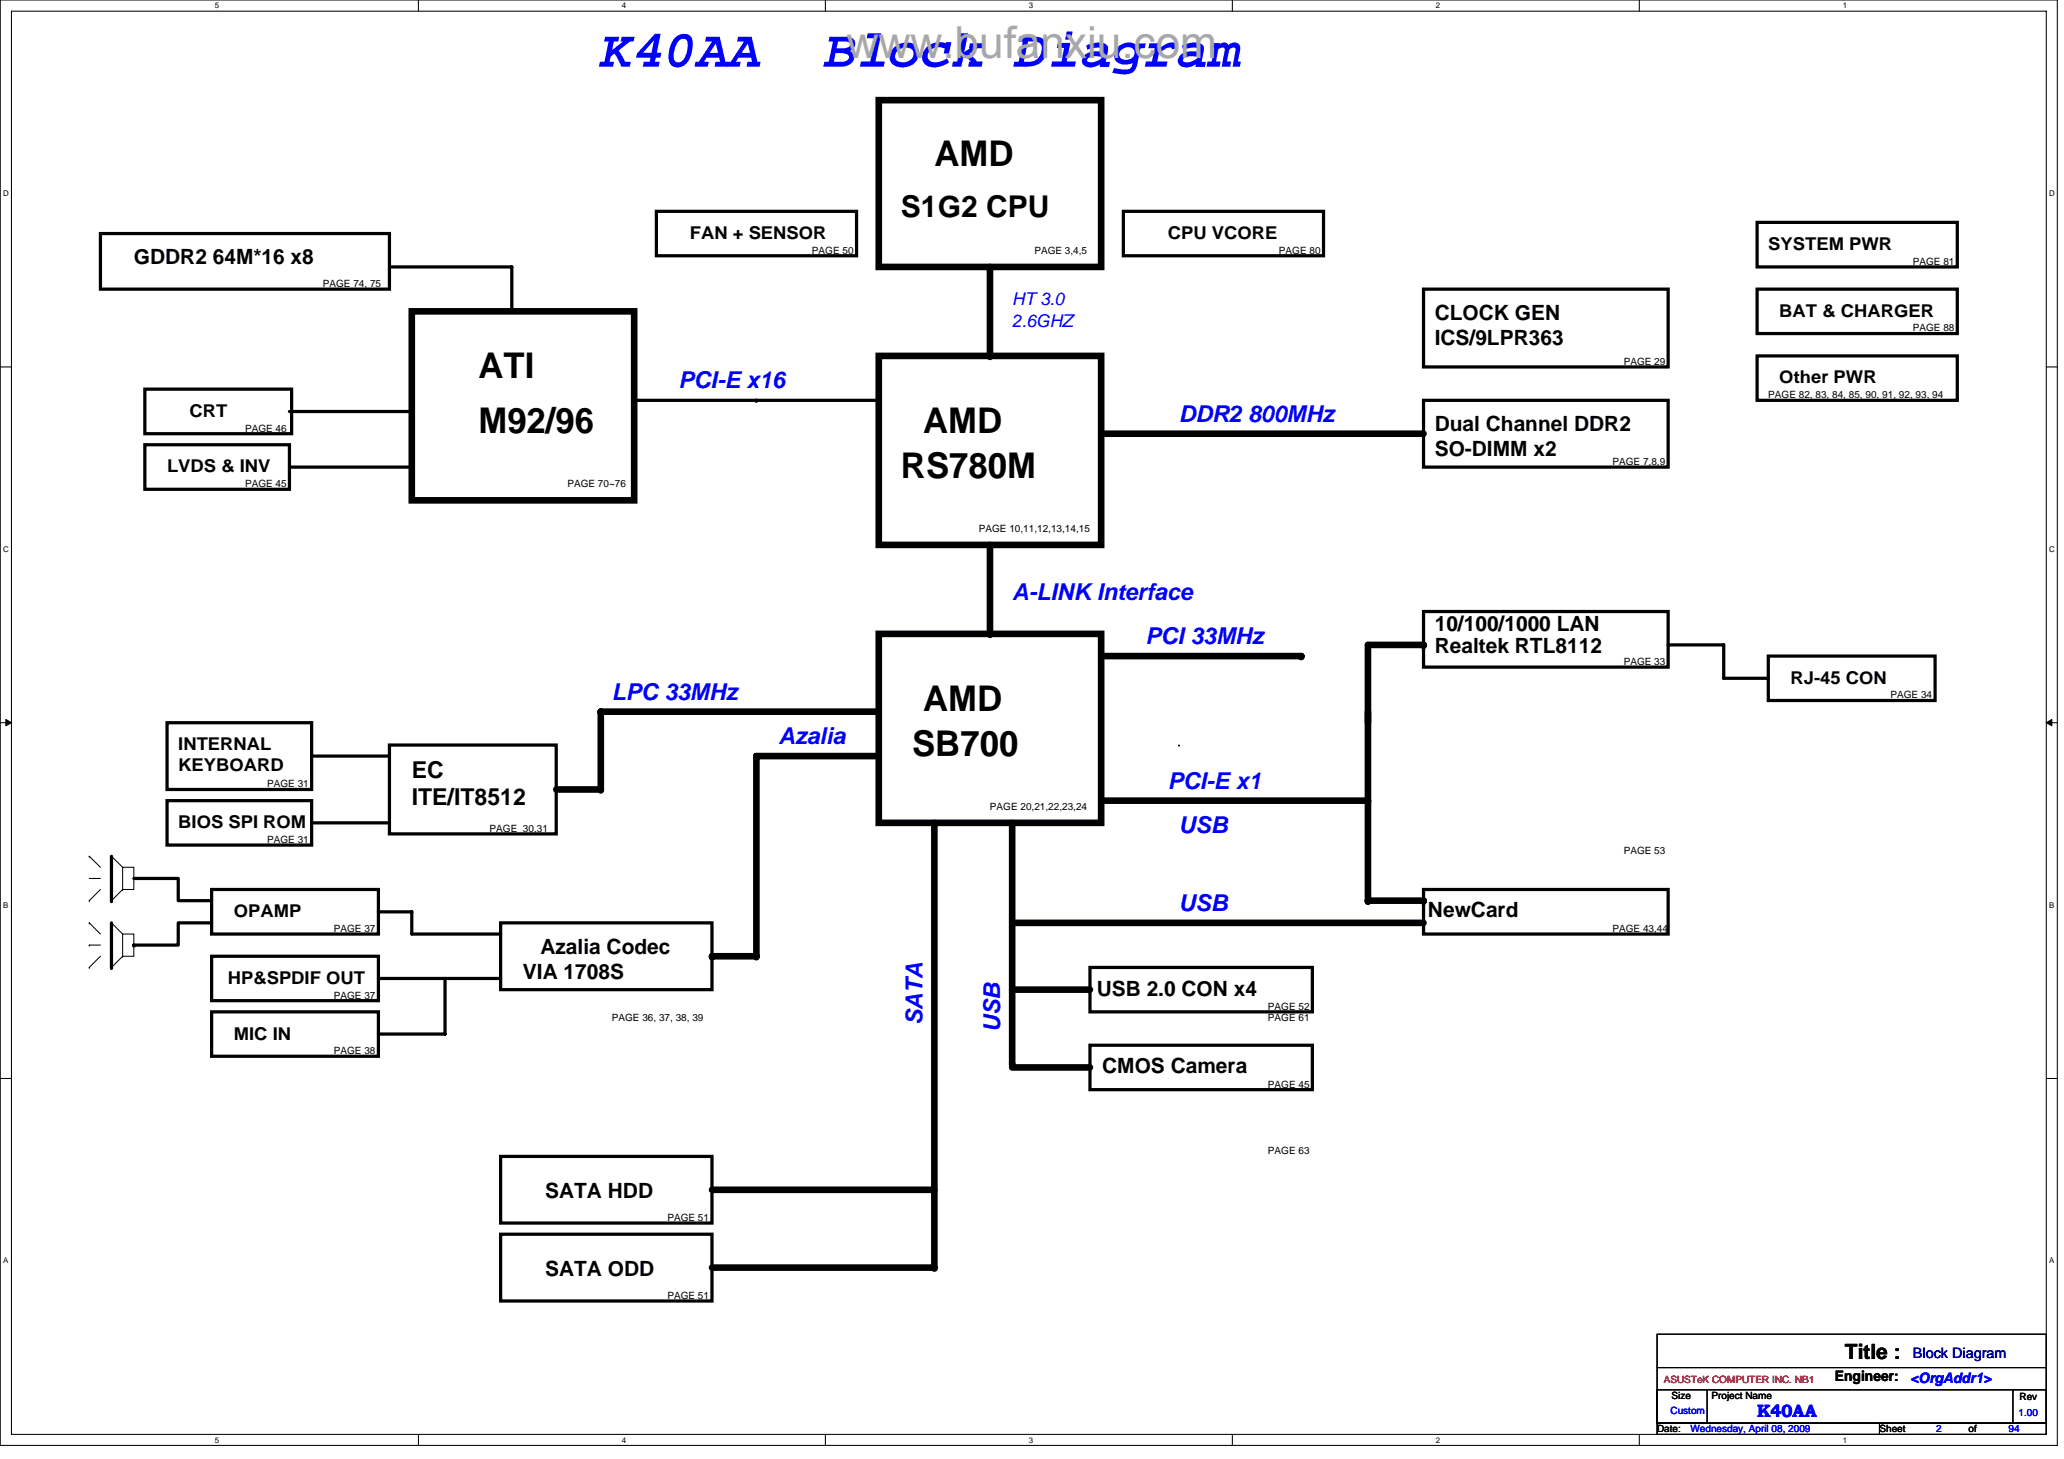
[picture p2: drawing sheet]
<svg xmlns="http://www.w3.org/2000/svg" width="297mm" height="210mm" viewBox="0 0 297 210" stroke-linecap="round" stroke-linejoin="round" font-family="sans-serif">
<path d="M0 0h296.1v208h-296.1zM1.6 1.6h292.9v204.8h-292.9z" fill="none" stroke="#000" stroke-width=".15"/>
<g fill="#fff">
<path d="M30.9 .2h.6v1.2h-.6z"/>
<path d="M30.9 206.6h.6v1.3h-.6z"/>
</g>
<path d="M60.2 0v1.6M60.2 206.4v1.6" fill="none" stroke="#000" stroke-width=".15"/>
<g fill="#fff">
<path d="M89.5 .2h.6v1.2h-.6z"/>
<path d="M89.5 206.6h.6v1.3h-.6z"/>
</g>
<path d="M118.8 0v1.6M118.8 206.4v1.6" fill="none" stroke="#000" stroke-width=".15"/>
<g fill="#fff">
<path d="M148.1 .2h.6v1.2h-.6z"/>
<path d="M148.1 206.6h.6v1.3h-.6z"/>
</g>
<path d="M177.4 0v1.6M177.4 206.4v1.6" fill="none" stroke="#000" stroke-width=".15"/>
<g fill="#fff">
<path d="M206.6 .2h.6v1.2h-.6z"/>
<path d="M206.6 206.6h.6v1.3h-.6z"/>
</g>
<path d="M235.9 0v1.6M235.9 206.4v1.6" fill="none" stroke="#000" stroke-width=".15"/>
<g fill="#fff">
<path d="M265.2 .2h.6v1.2h-.6z"/>
<path d="M265.2 206.6h.6v1.3h-.6z"/>
<path d="M.4 27.2h.8v1.3h-.8z"/>
<path d="M294.9 27.2h.8v1.3h-.8z"/>
<path d="M.4 78.4h.8v1.3h-.8z"/>
<path d="M294.9 78.4h.8v1.3h-.8z"/>
</g>
<path d="M0 52.8h1.6M294.5 52.8h1.6" fill="none" stroke="#000" stroke-width=".15"/>
<g fill="#fff">
<path d="M.4 129.6h.8v1.3h-.8z"/>
<path d="M294.9 129.6h.7v1.3h-.7z"/>
</g>
<path d="M0 104h1.6M294.5 104h1.6" fill="none" stroke="#000" stroke-width=".15"/>
<path d="M.8 103.5l.8 .5-.8 .5zM294.5 104l.8-.5v1z" fill="#000" stroke="#000" stroke-width=".14"/>
<g fill="#fff">
<path d="M.4 180.8h.8v1.3h-.8z"/>
<path d="M294.9 180.8h.7v1.3h-.7z"/>
</g>
<g fill="none" stroke="#000" stroke-width=".15">
<path d="M169.7 107.2h.1M12.8 123.2h.1M12.8 129.6h.1M12.8 126.4h1.7M12.8 132.8h.1M12.8 139.2h.1M12.8 136h.1M12.8 123.2l1.7 1.6M12.8 132.8l1.7 1.6M12.8 136h1.7M14.5 128l-1.7 1.6M14.5 137.6l-1.7 1.6"/>
<path d="M16 123.2h.1M16 132.8h.1M16 123.2l1.6 1.6M16 132.8l1.6 1.6M17.6 124.8h1.7v3.2h-1.7zM17.6 134.4h1.7v3.2h-1.7zM17.6 128h.1M17.6 137.6h.1M17.6 128l-1.6 1.6M17.6 137.6l-1.6 1.6M0 155.2h1.6M294.5 155.2h1.6"/>
<path d="M238.5 196.8h56M238.5 192h56v12.8h-56zM294.5 196.8h.1M238.5 204.8h32v1.6h-32zM238.5 200h7.2v4.8h-7.2zM245.8 200h43.9M270.5 204.8h24v1.6h-24zM289.7 200h4.8v4.8h-4.8zM289.7 200h.1"/>
</g>
<g fill="none" stroke="#000" stroke-width=".47">
<path d="M14.5 33.6h41.5v8h-41.5zM56 38.4h17.7v6.4M94.5 30.4h28.8v6.4h-28.8zM161.7 30.4h28.8v6.4h-28.8zM252.9 32h28.8v6.4h-28.8zM20.8 56h21.2v6.4h-21.2zM41.7 59.2h17.6M59.3 59.2h.1M91.3 57.6h17.6M108.9 57.6h17.6M108.9 57.6h.1M204.9 57.6h35.2v9.6h-35.2z"/>
<path d="M204.9 41.6h35.2v11.2h-35.2zM252.9 41.6h28.8v6.4h-28.8zM252.9 51.2h28.8v6.4h-28.8zM20.8 64h20.9v6.4h-20.9zM41.7 67.2h17.6M59.3 67.2h.1M204.9 88h35.2v8h-35.2zM240.1 92.8h8v4.8h6.4M254.5 94.4h24v6.4h-24zM24 115.2h20.8v6.4h-20.8zM24 104h20.8v9.6h-20.8zM44.8 108.8h11.2"/>
<path d="M44.8 118.4h11.2M56 107.2h24v12.8h-24zM16 129.6h.1M16 139.2h.1M16 123.2v6.4M16 132.8v6.4M19.3 126.4h6.4v3.2h4.8M19.3 136h.1M30.5 137.6h24v6.4h-24zM30.5 128h24v6.4h-24zM30.5 132.8h-4.8v3.2h-6.4M54.5 131.2h4.8v3.2h12.7"/>
<path d="M72 132.8h30.5v9.6h-30.5zM156.9 139.2h32v6.4h-32zM204.9 128h35.2v6.4h-35.2zM30.5 145.6h24v6.4h-24zM54.5 140.8h17.5M64 140.8v8h-9.5M156.9 150.4h32v6.4h-32zM72 177.6h30.5v9.6h-30.5zM72 166.4h30.5v9.6h-30.5z"/>
</g>
<g fill="none" stroke="#000" stroke-width=".95">
<path d="M126.5 14.4h32v24h-32zM142.5 38.4v12.8M59.3 44.8h32v27.2h-32zM126.5 51.2h32v27.2h-32zM142.5 51.2h.1M142.5 78.4v12.8M158.5 62.4h46.4M126.5 91.2h32v27.2h-32zM142.5 91.2h.1M158.5 94.4h28.8M187.3 94.4h.1M204.9 92.8h.1"/>
<path d="M204.9 92.8h-8v36.8M80 113.6h6.5M86.5 113.6h.1M126.5 108.8h-17.6v28.8M126.5 102.4h-40v11.2M134.5 118.4v64M145.7 118.4v34.7M158.5 115.2h38.4M196.9 115.2h.1M102.5 137.6h.1M102.5 137.6h6.4M108.9 137.6h.1"/>
<path d="M145.7 132.8h59.2M196.9 129.6h.1M196.9 129.6h8M204.9 129.6h.1M145.7 153.1h.1M145.7 153.6h11.2M145.7 142.4h11.2M102.5 171.2h32M102.5 182.4h32M134.5 182.4h.1"/>
</g>
<path d="M86 102.4a.48 .48 0 0 1 .9 0 .48 .48 0 0 1-.9 0zM86 102.4a.48 .48 0 0 1 .9 0 .48 .48 0 0 1-.9 0z" fill="#000"/>
<g font-size="7.7" fill="#00f">
<text x="86.5" y="9.6">K40AA</text>
<text x="118.6" y="9.6">Block Diagram</text>
</g>
<g font-size="5.1">
<text x="134.5" y="23.9">AMD</text>
<text x="68.9" y="54.3">ATI</text>
<text x="68.9" y="62.3">M92/96</text>
<text x="132.9" y="62.3">AMD</text>
<text x="129.7" y="68.7">RS780M</text>
<text x="132.9" y="102.3">AMD</text>
<text x="131.3" y="108.7">SB700</text>
</g>
<text font-size="4.3" x="129.7" y="31.2">S1G2 CPU</text>
<g font-size="3.3" fill="#00f">
<text x="97.7" y="55.9">PCI-E x16</text>
<text x="169.7" y="60.7">DDR2 800MHz</text>
<text x="145.7" y="86.3">A-LINK Interface</text>
<text x="164.9" y="92.7">PCI 33MHz</text>
<text x="88" y="100.7">LPC 33MHz</text>
<text x="112.1" y="107.1">Azalia</text>
<text x="168.1" y="113.5">PCI-E x1</text>
<text x="169.7" y="119.9">USB</text>
<text x="169.7" y="131.1">USB</text>
<text x="132.8" y="147.6" transform="rotate(-90 132.8 147.6)">SATA</text>
<text x="144" y="148.5" transform="rotate(-90 144 148.5)">USB</text>
</g>
<g font-size="3.3">
<text x="59.3" y="111.9">EC</text>
<text x="59.3" y="115.8">ITE/IT8512</text>
</g>
<g font-size="3">
<text x="19.3" y="38">GDDR2 64M*16 x8</text>
<text x="206.5" y="46">CLOCK GEN</text>
<text x="206.5" y="49.6">ICS/9LPR363</text>
<text x="206.5" y="62">Dual Channel DDR2</text>
<text x="206.5" y="65.6">SO-DIMM x2</text>
<text x="206.5" y="90.8">10/100/1000 LAN</text>
<text x="206.5" y="94">Realtek RTL8112</text>
<text x="205.5" y="132">NewCard</text>
<text x="77.8" y="137.2">Azalia Codec</text>
<text x="75.3" y="140.8">VIA 1708S</text>
<text x="157.8" y="143.3">USB 2.0 CON x4</text>
<text x="158.6" y="154.4">CMOS Camera</text>
<text x="78.5" y="172.4">SATA HDD</text>
<text x="78.5" y="183.6">SATA ODD</text>
<text x="265.5" y="195.6">Title :</text>
</g>
<g font-size="2.5">
<text x="99.3" y="34.4">FAN + SENSOR</text>
<text x="168.1" y="34.4">CPU VCORE</text>
<text x="254.5" y="36">SYSTEM PWR</text>
<text x="256.1" y="45.6">BAT &amp; CHARGER</text>
<text x="27.3" y="60">CRT</text>
<text x="256.1" y="55.2">Other PWR</text>
<text x="24" y="68">LVDS &amp; INV</text>
<text x="257.7" y="98.4">RJ-45 CON</text>
<text x="25.7" y="108">INTERNAL</text>
<text x="25.7" y="111">KEYBOARD</text>
<text x="25.7" y="119.2">BIOS SPI ROM</text>
<text x="33.7" y="132">OPAMP</text>
<text x="32.8" y="141.6">HP&amp;SPDIF OUT</text>
<text x="33.7" y="149.6">MIC IN</text>
</g>
<g font-size="2.5" fill="#00f">
<text x="145.7" y="43.9">HT 3.0</text>
<text x="145.7" y="47.1">2.6GHZ</text>
<text x="252.9" y="204">K40AA</text>
</g>
<text font-size="2.1" fill="#0000a0" x="275.3" y="195.5">Block Diagram</text>
<text font-size="2.1" x="264.1" y="198.8">Engineer:</text>
<text font-size="2.1" fill="#00f" x="275" y="199.1">&lt;OrgAddr1&gt;</text>
<g font-size="1.4">
<text x="46.5" y="41.3">PAGE 74, 75</text>
<text x="116.9" y="36.5">PAGE 50</text>
<text x="148.9" y="36.5">PAGE 3,4,5</text>
<text x="184.1" y="36.5">PAGE 80</text>
<text x="275.3" y="38.1">PAGE 81</text>
<text x="275.3" y="47.7">PAGE 88</text>
<text x="233.7" y="52.5">PAGE 29</text>
<text x="254.5" y="57.3">PAGE 82, 83, 84, 85, 90, 91, 92, 93, 94</text>
<text x="35.3" y="62.1">PAGE 46</text>
<text x="35.3" y="70.1">PAGE 45</text>
<text x="81.7" y="70.1">PAGE 70~76</text>
<text x="232.1" y="66.9">PAGE 7,8,9</text>
<text x="140.9" y="76.5">PAGE 10,11,12,13,14,15</text>
<text x="233.7" y="95.7">PAGE 33</text>
<text x="272.1" y="100.5">PAGE 34</text>
<text x="38.5" y="113.3">PAGE 31</text>
<text x="70.5" y="119.7">PAGE 30,31</text>
<text x="142.5" y="116.5">PAGE 20,21,22,23,24</text>
<text x="38.5" y="121.3">PAGE 31</text>
<text x="233.7" y="122.9">PAGE 53</text>
<text x="48" y="134.1">PAGE 37</text>
<text x="232.1" y="134.1">PAGE 43,44</text>
<text x="48" y="143.7">PAGE 37</text>
<text x="88" y="146.9">PAGE 36, 37, 38, 39</text>
<text x="182.5" y="145.3">PAGE 52</text>
<text x="182.5" y="146.9">PAGE 61</text>
<text x="48" y="151.7">PAGE 38</text>
<text x="182.5" y="156.5">PAGE 45</text>
<text x="182.5" y="166.1">PAGE 63</text>
<text x="96.1" y="175.7">PAGE 51</text>
<text x="96.1" y="186.9">PAGE 51</text>
<text x="240.6" y="201.3">Size</text>
<text x="246.3" y="201.3">Project Name</text>
<text x="290.6" y="201.5">Rev</text>
<text x="238.5" y="206.1">Date:</text>
<text x="270.5" y="206.1">Sheet</text>
<text x="283.3" y="206.1">of</text>
</g>
<text font-size="1.4" fill="#f00" x="239.4" y="199.1">ASUSTeK COMPUTER INC. NB1</text>
<g font-size="1.4" fill="#00f">
<text x="240.4" y="203.6">Custom</text>
<text x="290.5" y="203.7">1.00</text>
<text x="243.3" y="206.1">Wednesday, April 08, 2009</text>
<text x="278.6" y="206.1">2</text>
<text x="289" y="206.1">94</text>
</g>
<g font-size="1.1">
<text x="30.9" y="1.2">5</text>
<text x="89.5" y="1.2">4</text>
<text x="148.1" y="1.2">3</text>
<text x="206.6" y="1.2">2</text>
<text x="265.2" y="1.2">1</text>
<text x=".4" y="28.2">D</text>
<text x="294.9" y="28.2">D</text>
<text x=".4" y="79.4">C</text>
<text x="294.9" y="79.4">C</text>
<text x=".4" y="130.6">B</text>
<text x="294.9" y="130.6">B</text>
<text x=".4" y="181.8">A</text>
<text x="294.9" y="181.8">A</text>
<text x="30.9" y="207.6">5</text>
<text x="89.5" y="207.6">4</text>
<text x="148.1" y="207.6">3</text>
<text x="206.6" y="207.6">2</text>
<text x="265.2" y="207.6">1</text>
</g>
</svg>
